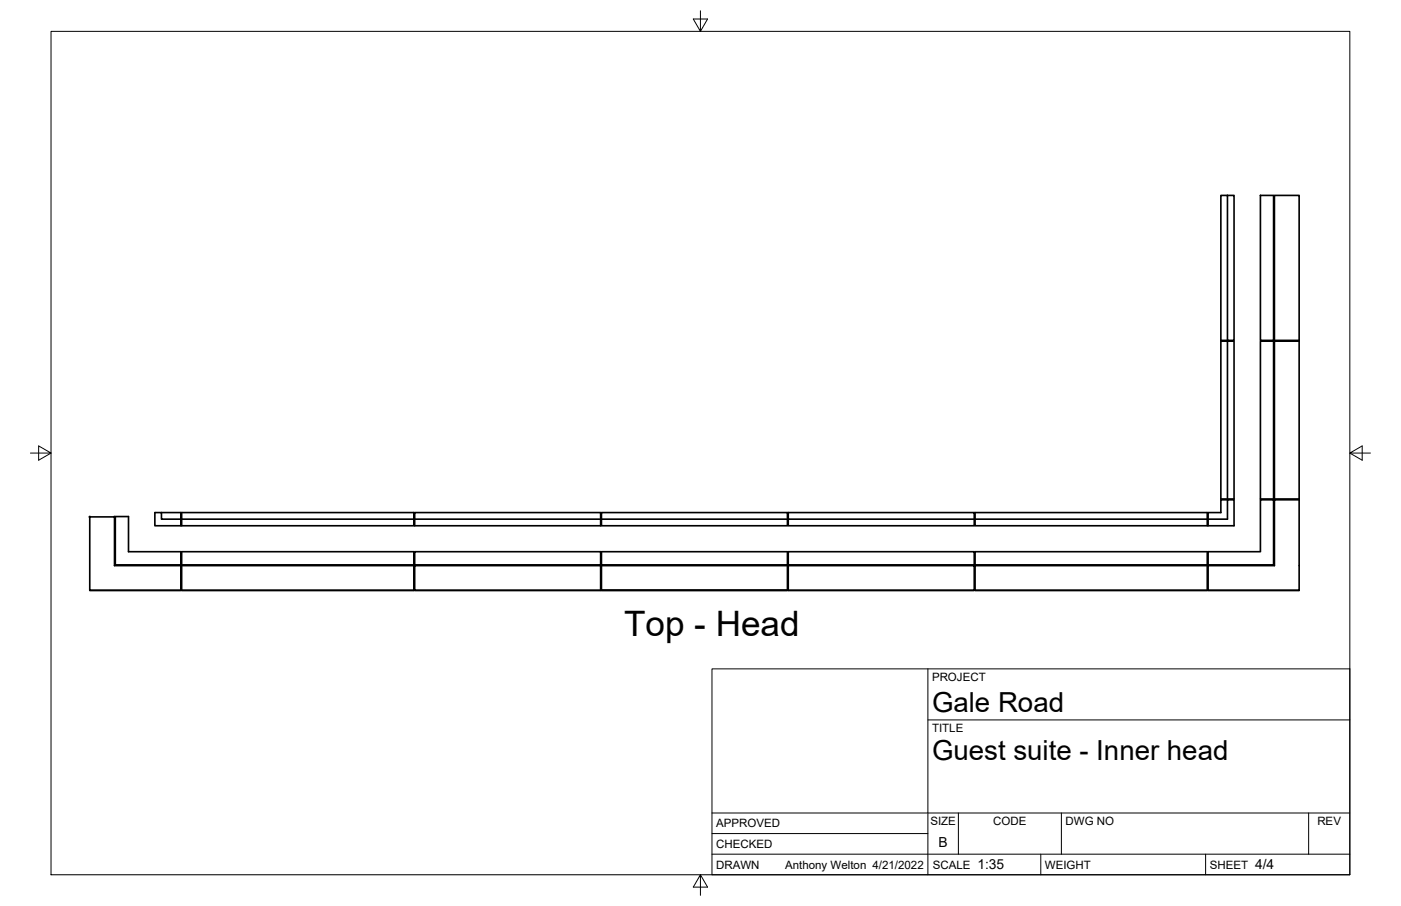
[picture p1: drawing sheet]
<svg xmlns="http://www.w3.org/2000/svg" width="432mm" height="279mm" viewBox="0 0 432 279" stroke-linecap="round" stroke-linejoin="round" font-family="sans-serif">
<!-- layer: Visible -->
<g fill="none" stroke="#000" stroke-width=".51">
<path d="M378.3 60.3h2v44.7h-2v-44.7h-2v44.7h2M388.5 60.3h4v44.7h-4zM392.8 60.3h7.6v44.7h-7.6zM376.3 105.2h4v48.7h-4zM378.3 105.2v48.7M388.5 105.2h4v48.7h-4zM392.8 105.2h7.6v48.7h-7.6zM27.7 159.4h7.6v15h20.4v7.7h-28zM35.5 159.3h4.1v10.8h16.1v4.1h-20.2zM49.8 158.1h5.9v4h-8v-4h2.1v2h5.9M56 158.1h71.6v4h-71.6zM127.8 158.1h57.3v4h-57.3z"/>
<path d="M300.5 158.1h71.6v4h-71.6zM378.3 154.1h-2v4h-4v4h8v-8h-2v6h-6M56 174.4h71.6v7.7h-71.6zM56 170.1h71.6v4.1h-71.6zM56 160.1h71.6M127.8 174.4h57.3v7.7h-57.3zM127.8 170.1h57.3v4.1h-57.3zM127.8 160.1h57.3M185.4 170.1h57.3v4.1h-57.3zM185.4 160.1v-2h57.3v2M185.4 160.1h57.3v2h-57.3zM243 174.4h57.3v7.7h-57.3z"/>
<path d="M243 170.1h57.3v4.1h-57.3zM243 160.1h57.3v2h-57.3v-4h57.3v2M300.5 174.4h71.6v7.7h-71.6zM300.5 170.1h71.6v4.1h-71.6zM300.5 160.1h71.6M372.3 170.1h16.2v-16h4v20.1h-20.2zM27.7 182.1h28M127.8 182.1h57.3M185.4 182.1h57.3zM185.4 182.1v-7.7h57.3v7.7M300.3 182.1h-57.3M300.5 182.1h71.6"/>
<path d="M372.3 182.1h28.1v-28h-7.6v20.3h-20.5v7.7h28.1M400.4 182.1h.1"/>
</g>
<g fill="#000" stroke="#000" stroke-width=".31">
<circle cx="27.7" cy="159.4" r=".24"/>
<circle cx="35.3" cy="159.4" r=".24"/>
</g>
<!-- layer: Border -->
<path d="M15.7 9.7h400.3v260.1h-400.3zM215.9 3.3v6.4l-2.2-3.8h4.4l-2.2 3.8M9.4 139.7h6.3l-3.8-2.2v4.4l3.8-2.2M416 139.7l3.8 2.2v-4.4l-3.8 2.2h6.4M215.9 269.8l2.2 3.8h-4.4l2.2-3.8v6.3" fill="none" stroke="#000" stroke-width=".31"/>
<!-- layer: Titleblock -->
<path d="M219.4 206.3h196.6v63.5h-196.6zM286 206.3v63.5M286 222h130M219.4 257.1h66.6M219.4 250.7h196.6M295.4 250.7v12.7M327.1 250.7v12.7M403.3 250.7v12.7M219.4 263.4h196.6M320.8 263.4v6.4M371.6 263.4v6.4" fill="none" stroke="#000" stroke-width=".31"/>
<text font-size="10.8" x="192.3" y="196.1">Top - Head</text>
<g font-size="8.5">
<text x="287.3" y="219.5">Gale Road</text>
<text x="287.3" y="234.5">Guest suite - Inner head</text>
</g>
<g font-size="4.3">
<text x="289.3" y="261.2">B</text>
<text x="301.2" y="268.1">1:35</text>
<text x="386.8" y="268.1">4/4</text>
</g>
<g font-size="3.5">
<text x="287.3" y="210.1">PROJECT</text>
<text x="287.3" y="225.8">TITLE</text>
<text x="220.7" y="255.2">APPROVED</text>
<text x="286.7" y="254.5">SIZE</text>
<text x="306.1" y="254.5">CODE</text>
<text x="328.4" y="254.5">DWG NO</text>
<text x="406" y="254.5">REV</text>
<text x="220.7" y="261.5">CHECKED</text>
<text x="220.7" y="267.9">DRAWN</text>
<text x="242" y="267.9">Anthony Welton 4/21/2022</text>
<text x="287.5" y="267.9">SCALE</text>
<text x="322.1" y="267.9">WEIGHT</text>
<text x="372.9" y="267.9">SHEET</text>
</g>
</svg>
